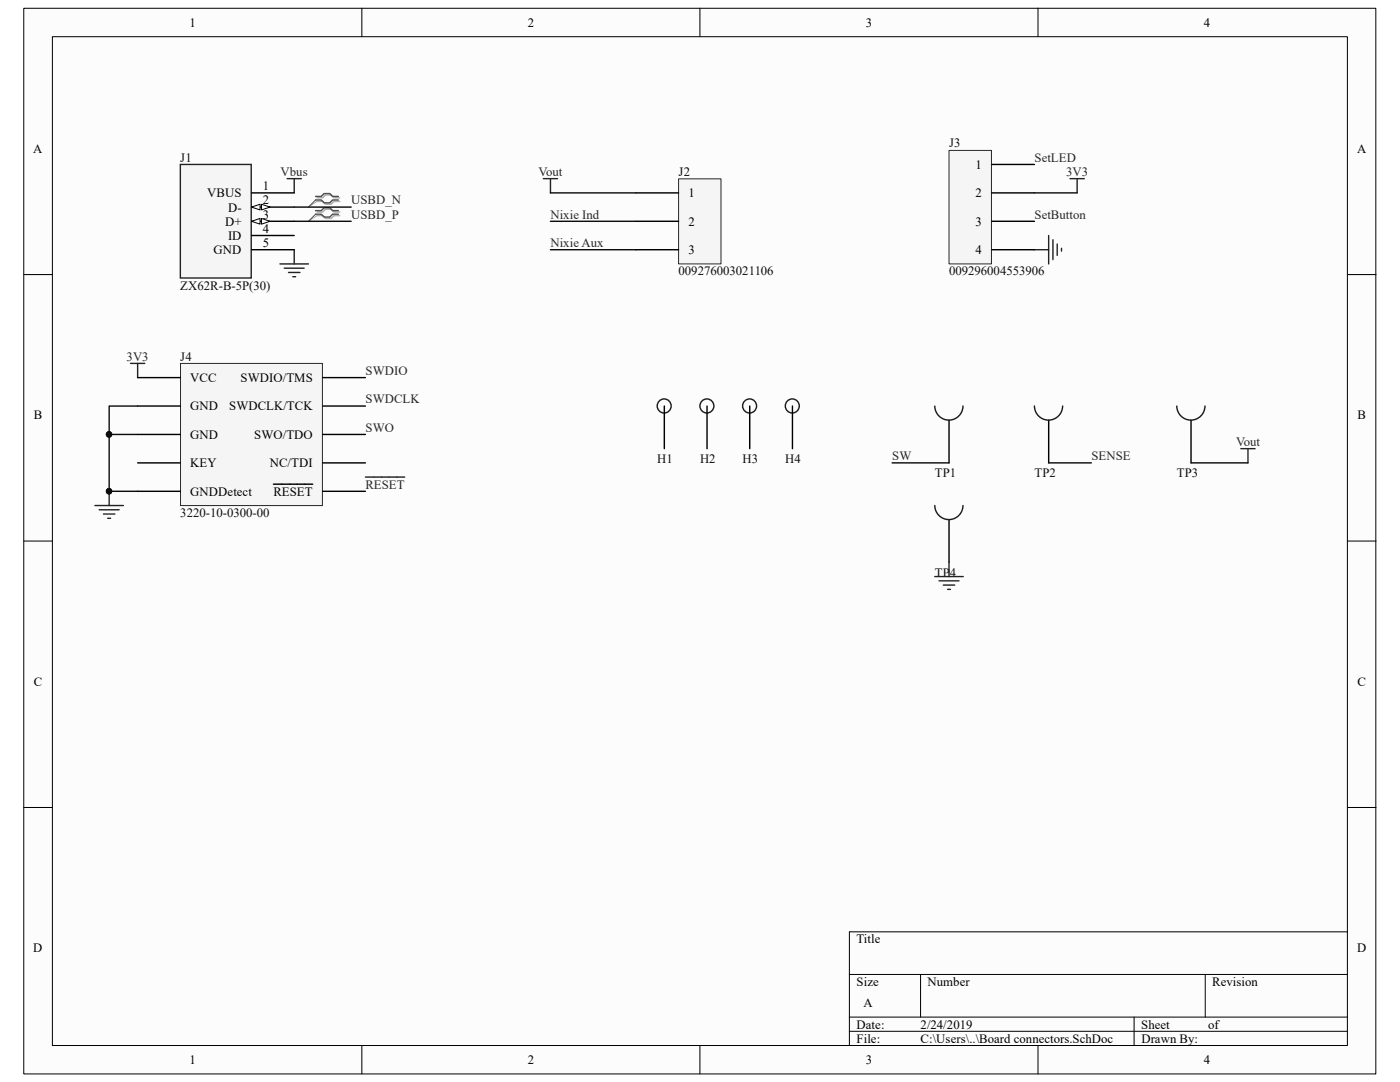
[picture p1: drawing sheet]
<svg xmlns="http://www.w3.org/2000/svg" width="279mm" height="216mm" viewBox="0 0 279 216" stroke-linecap="round" stroke-linejoin="round" font-family="sans-serif">
<path d="M4.8 1.7h269.8v212.6h-269.8z" fill="#fcfcfc"/>
<path d="M4.7 1.7h269.9v212.6h-269.9z" fill="none" stroke="#000" stroke-width=".2"/>
<path d="M10.5 7.4h258.4v201.2h-258.4z" fill="#fcfcfc"/>
<g fill="none" stroke="#000" stroke-width=".2">
<path d="M10.5 7.3h258.4v201.3h-258.4zM72.2 1.6v5.7M139.7 1.6v5.7M207.2 1.6v5.7M4.7 54.8h5.7M268.9 54.8h5.7M4.7 108h5.7M268.9 108h5.7M4.7 161.1h5.7M268.9 161.1h5.7M169.5 194.4h99.4M183.7 194.4v8.5"/>
<path d="M240.5 194.4v8.5M268.9 185.9h-99.4v22.7M72.2 208.6v5.7M139.7 208.6v5.7M169.5 202.9h99.4M169.5 205.8h99.4M207.2 208.6v5.7M226.3 202.9v5.7"/>
</g>
<path d="M135.5 35.7h8.4v17h-8.4z" fill="#f5f5f5"/>
<path d="M135.4 35.7h8.5v17h-8.5z" fill="none" stroke="#262626" stroke-width=".2"/>
<path d="M126.9 38.5h8.5M126.9 44.2h8.5M126.9 49.8h8.5M132.6 81v8.5M141.1 81v8.5M149.6 81v8.5M158.1 81v8.5" fill="none" stroke="#000" stroke-width=".28"/>
<g fill="none" stroke="#262626" stroke-width=".28">
<path d="M57.3 35.6h2.8M58.7 35.6v2.9M108.4 35.6h2.9M109.9 35.6v2.9M55.9 52.7h5.7M56.7 53.5h4M57.6 54.4h2.3M58.4 55.2h.6M58.7 49.8v2.9M206.4 49.8h2.9M209.3 47v5.7M210.1 47.8v4"/>
<path d="M211 48.7v2.3M211.8 49.5v.6M26 72.5h2.9M27.5 72.5v2.8M21.8 98v2.9M72.9 95.2h7.9M18.9 100.9h5.7M19.8 101.7h4M20.7 102.6h2.2M21.5 103.4h.6"/>
</g>
<g fill="none" stroke="#1c1c1c" stroke-width=".28">
<circle cx="132.5" cy="81" r="1.4"/>
<circle cx="141.1" cy="81" r="1.4"/>
<circle cx="149.6" cy="81" r="1.4"/>
<circle cx="158.1" cy="81" r="1.4"/>
</g>
<circle cx="21.8" cy="98" r=".55" fill="#0e0e0e" stroke="#0e0e0e" stroke-width=".2"/>
<path d="M63.3 39.5h1.1l.6-.6h1.1l.6 .6h1.1M63.3 40.2h1.1l.6 .6h1.1l.6-.6h1.1M63.3 42.3h1.1l.6-.6h1.1l.6 .6h1.1M63.3 43h1.1l.6 .6h1.1l.6-.6h1.1" fill="none" stroke="#aeaeae" stroke-width=".28"/>
<path d="M63.3 40.2l-1.7 1.1M63.3 43l-1.7 1.2" fill="none" stroke="#aeaeae" stroke-width=".2"/>
<path d="M63 39.2h1.1l.6-.6h1.1l.6 .6h1.1M63 39.9h1.1l.6 .6h1.1l.6-.6h1.1M63 42h1.1l.6-.5h1.1l.6 .5h1.1M63 42.7h1.1l.6 .6h1.1l.6-.6h1.1" fill="none" stroke="#4c4c4c" stroke-width=".28"/>
<path d="M63 39.9l-1.4 1.4M63 42.7l-1.4 1.5" fill="none" stroke="#4c4c4c" stroke-width=".2"/>
<path d="M36.1 72.6h28.2v28.3h-28.2z" fill="#f5f5f5"/>
<path d="M36 72.5h28.3v28.4h-28.3z" fill="none" stroke="#262626" stroke-width=".2"/>
<path d="M27.5 75.3h8.5M64.4 75.3h8.5M27.5 81h8.5M27.5 86.7h8.5M27.5 92.4h8.5M27.5 98h8.5M54.6 96.6h7.8M64.4 81h8.5M64.4 86.7h8.5M64.4 92.4h8.5M64.4 98h8.5" fill="none" stroke="#000" stroke-width=".28"/>
<path d="M36 32.8h14.1v22.7h-14.1z" fill-rule="evenodd" fill="#f5f5f5" stroke="#262626" stroke-width=".28"/>
<path d="M50.2 38.5h8.5M50.2 41.3h8.5" fill="none" stroke="#000" stroke-width=".28"/>
<path d="M50.2 41.3l1.7-.5v1.1z" fill="#fcfcfc"/>
<path d="M50.2 41.3l1.7-.5v1.1z" fill="none" stroke="#000" stroke-width=".2"/>
<path d="M52.2 40.8l1.7 .5-1.7 .6z" fill="#fcfcfc"/>
<path d="M52.2 40.8l1.7 .5-1.7 .6z" fill="none" stroke="#000" stroke-width=".2"/>
<path d="M50.2 44.2h8.5" fill="none" stroke="#000" stroke-width=".28"/>
<path d="M50.2 44.2l1.7-.6v1.1z" fill="#fcfcfc"/>
<path d="M50.2 44.2l1.7-.6v1.1z" fill="none" stroke="#000" stroke-width=".2"/>
<path d="M52.2 43.6l1.7 .6-1.7 .5z" fill="#fcfcfc"/>
<path d="M52.2 43.6l1.7 .6-1.7 .5z" fill="none" stroke="#000" stroke-width=".2"/>
<path d="M50.2 47h8.5M50.2 49.8h8.5" fill="none" stroke="#000" stroke-width=".28"/>
<path d="M189.4 30.1h8.5v22.6h-8.5z" fill="#f5f5f5"/>
<path d="M189.4 30h8.5v22.7h-8.5z" fill="none" stroke="#262626" stroke-width=".2"/>
<path d="M197.9 32.8h8.5M197.9 38.5h8.5M197.9 44.2h8.5M197.9 49.8h8.5M189.4 83.9v8.5M209.3 83.9v8.5M237.7 83.9v8.5M189.4 103.7v8.5" fill="none" stroke="#000" stroke-width=".28"/>
<path d="M186.6 81a2.81 2.81 0 0 0 2.8 2.8 2.81 2.81 0 0 0 2.8-2.8M206.4 81a2.81 2.81 0 0 0 2.9 2.8 2.81 2.81 0 0 0 2.8-2.8M234.9 81a2.81 2.81 0 0 0 2.8 2.8 2.81 2.81 0 0 0 2.8-2.8M186.6 100.9a2.81 2.81 0 0 0 2.8 2.8 2.81 2.81 0 0 0 2.8-2.8" fill="none" stroke="#1c1c1c" stroke-width=".28"/>
<path d="M213.5 35.6h2.9M215 35.6v2.9M247.6 89.5h2.9M249.1 89.5v2.9M186.6 115h5.6M187.4 115.9h4M188.3 116.7h2.2M189.1 117.6h.6M189.4 112.2v2.8" fill="none" stroke="#262626" stroke-width=".28"/>
<path d="M109.9 38.5h17M206.4 38.5h8.6M58.7 44.2h11.4M58.7 41.3h11.4M109.9 44.2h17M109.9 49.8h17M21.8 86.7h5.7M27.5 81h-5.7v17h5.7M178 92.4h11.4M209.3 92.4h8.5M237.7 92.4h11.4" fill="none" stroke="#0e0e0e" stroke-width=".28"/>
<g fill="#0e0e0e" stroke="#0e0e0e" stroke-width=".2">
<circle cx="21.8" cy="86.7" r=".55"/>
<circle cx="21.8" cy="98" r=".55"/>
</g>
<g font-size="2.5">
<text x="37.8" y="5.3">1</text>
<text x="105.3" y="5.3">2</text>
<text x="172.8" y="5.3">3</text>
<text x="240.2" y="5.3">4</text>
<text x="6.6" y="30.5">A</text>
<text x="194.6" y="33.7">1</text>
<text x="270.8" y="30.5">A</text>
<text x="41.4" y="39.4">VBUS</text>
<text x="52.5" y="37.9">1</text>
<text x="52.5" y="40.8">2</text>
<text x="137.4" y="39.4">1</text>
<text x="194.6" y="39.4">2</text>
<text x="44.9" y="45">D+</text>
<text x="45.5" y="42.2">D-</text>
<text x="45.5" y="47.8">ID</text>
<text x="52.5" y="43.6">3</text>
<text x="52.5" y="46.4">4</text>
<text x="137.4" y="45">2</text>
<text x="194.6" y="45">3</text>
<text x="42.6" y="50.7">GND</text>
<text x="52.5" y="49.3">5</text>
<text x="137.4" y="50.7">3</text>
<text x="194.6" y="50.7">4</text>
<text x="38" y="76.2">VCC</text>
<text x="48" y="76.2">SWDIO/TMS</text>
<text x="6.7" y="83.7">B</text>
<text x="38" y="81.9">GND</text>
<text x="45.7" y="81.9">SWDCLK/TCK</text>
<text x="270.9" y="83.7">B</text>
<text x="38" y="87.5">GND</text>
<text x="50.7" y="87.5">SWO/TDO</text>
<text x="38" y="93.2">KEY</text>
<text x="53.8" y="93.2">NC/TDI</text>
<text x="38" y="98.9">GNDDetect</text>
<text x="54.6" y="98.9">RESET</text>
<text x="6.7" y="136.8">C</text>
<text x="270.9" y="136.8">C</text>
<text x="6.6" y="190">D</text>
<text x="170.9" y="188.2">Title</text>
<text x="270.8" y="190">D</text>
<text x="170.9" y="196.7">Size</text>
<text x="185.1" y="196.7">Number</text>
<text x="241.9" y="196.7">Revision</text>
<text x="172.3" y="201">A</text>
<text x="170.9" y="205.2">Date:</text>
<text x="170.9" y="208.1">File:</text>
<text x="183.7" y="208.1">C:\Users\..\Board connectors.SchDoc</text>
<text x="183.7" y="205.2">2/24/2019</text>
<text x="227.8" y="205.2">Sheet</text>
<text x="227.8" y="208.1">Drawn By:</text>
<text x="241.1" y="205.2">of</text>
<text x="37.8" y="212.3">1</text>
<text x="105.3" y="212.3">2</text>
<text x="172.8" y="212.3">3</text>
<text x="240.2" y="212.3">4</text>
</g>
<g font-size="2.5" fill="#0e0e0e">
<text x="189.4" y="29.4">J3</text>
<text x="36" y="32.3">J1</text>
<text x="135.4" y="35.1">J2</text>
<text x="36" y="57.8">ZX62R-B-5P(30)</text>
<text x="135.4" y="54.9">009276003021106</text>
<text x="189.4" y="54.9">009296004553906</text>
<text x="36" y="72">J4</text>
<text x="131.1" y="92.4">H1</text>
<text x="139.7" y="92.4">H2</text>
<text x="148.2" y="92.4">H3</text>
<text x="156.7" y="92.4">H4</text>
<text x="186.6" y="95.2">TP1</text>
<text x="206.5" y="95.2">TP2</text>
<text x="234.9" y="95.2">TP3</text>
<text x="36" y="103.2">3220-10-0300-00</text>
<text x="186.6" y="115.1">TP4</text>
</g>
<g font-size="2.5" fill="#262626">
<text x="56" y="35.1">Vbus</text>
<text x="107.4" y="35.1">Vout</text>
<text x="206.5" y="32.3">SetLED</text>
<text x="212.8" y="35.1">3V3</text>
<text x="70.1" y="40.8">USBD_N</text>
<text x="70.1" y="43.6">USBD_P</text>
<text x="109.9" y="43.6">Nixie Ind</text>
<text x="206.5" y="43.6">SetButton</text>
<text x="109.9" y="49.3">Nixie Aux</text>
<text x="25.3" y="72">3V3</text>
<text x="72.9" y="74.8">SWDIO</text>
<text x="72.9" y="80.5">SWDCLK</text>
<text x="72.9" y="86.1">SWO</text>
<text x="246.7" y="89">Vout</text>
<text x="178.1" y="91.8">SW</text>
<text x="217.8" y="91.8">SENSE</text>
<text x="72.9" y="97.5">RESET</text>
</g>
</svg>
